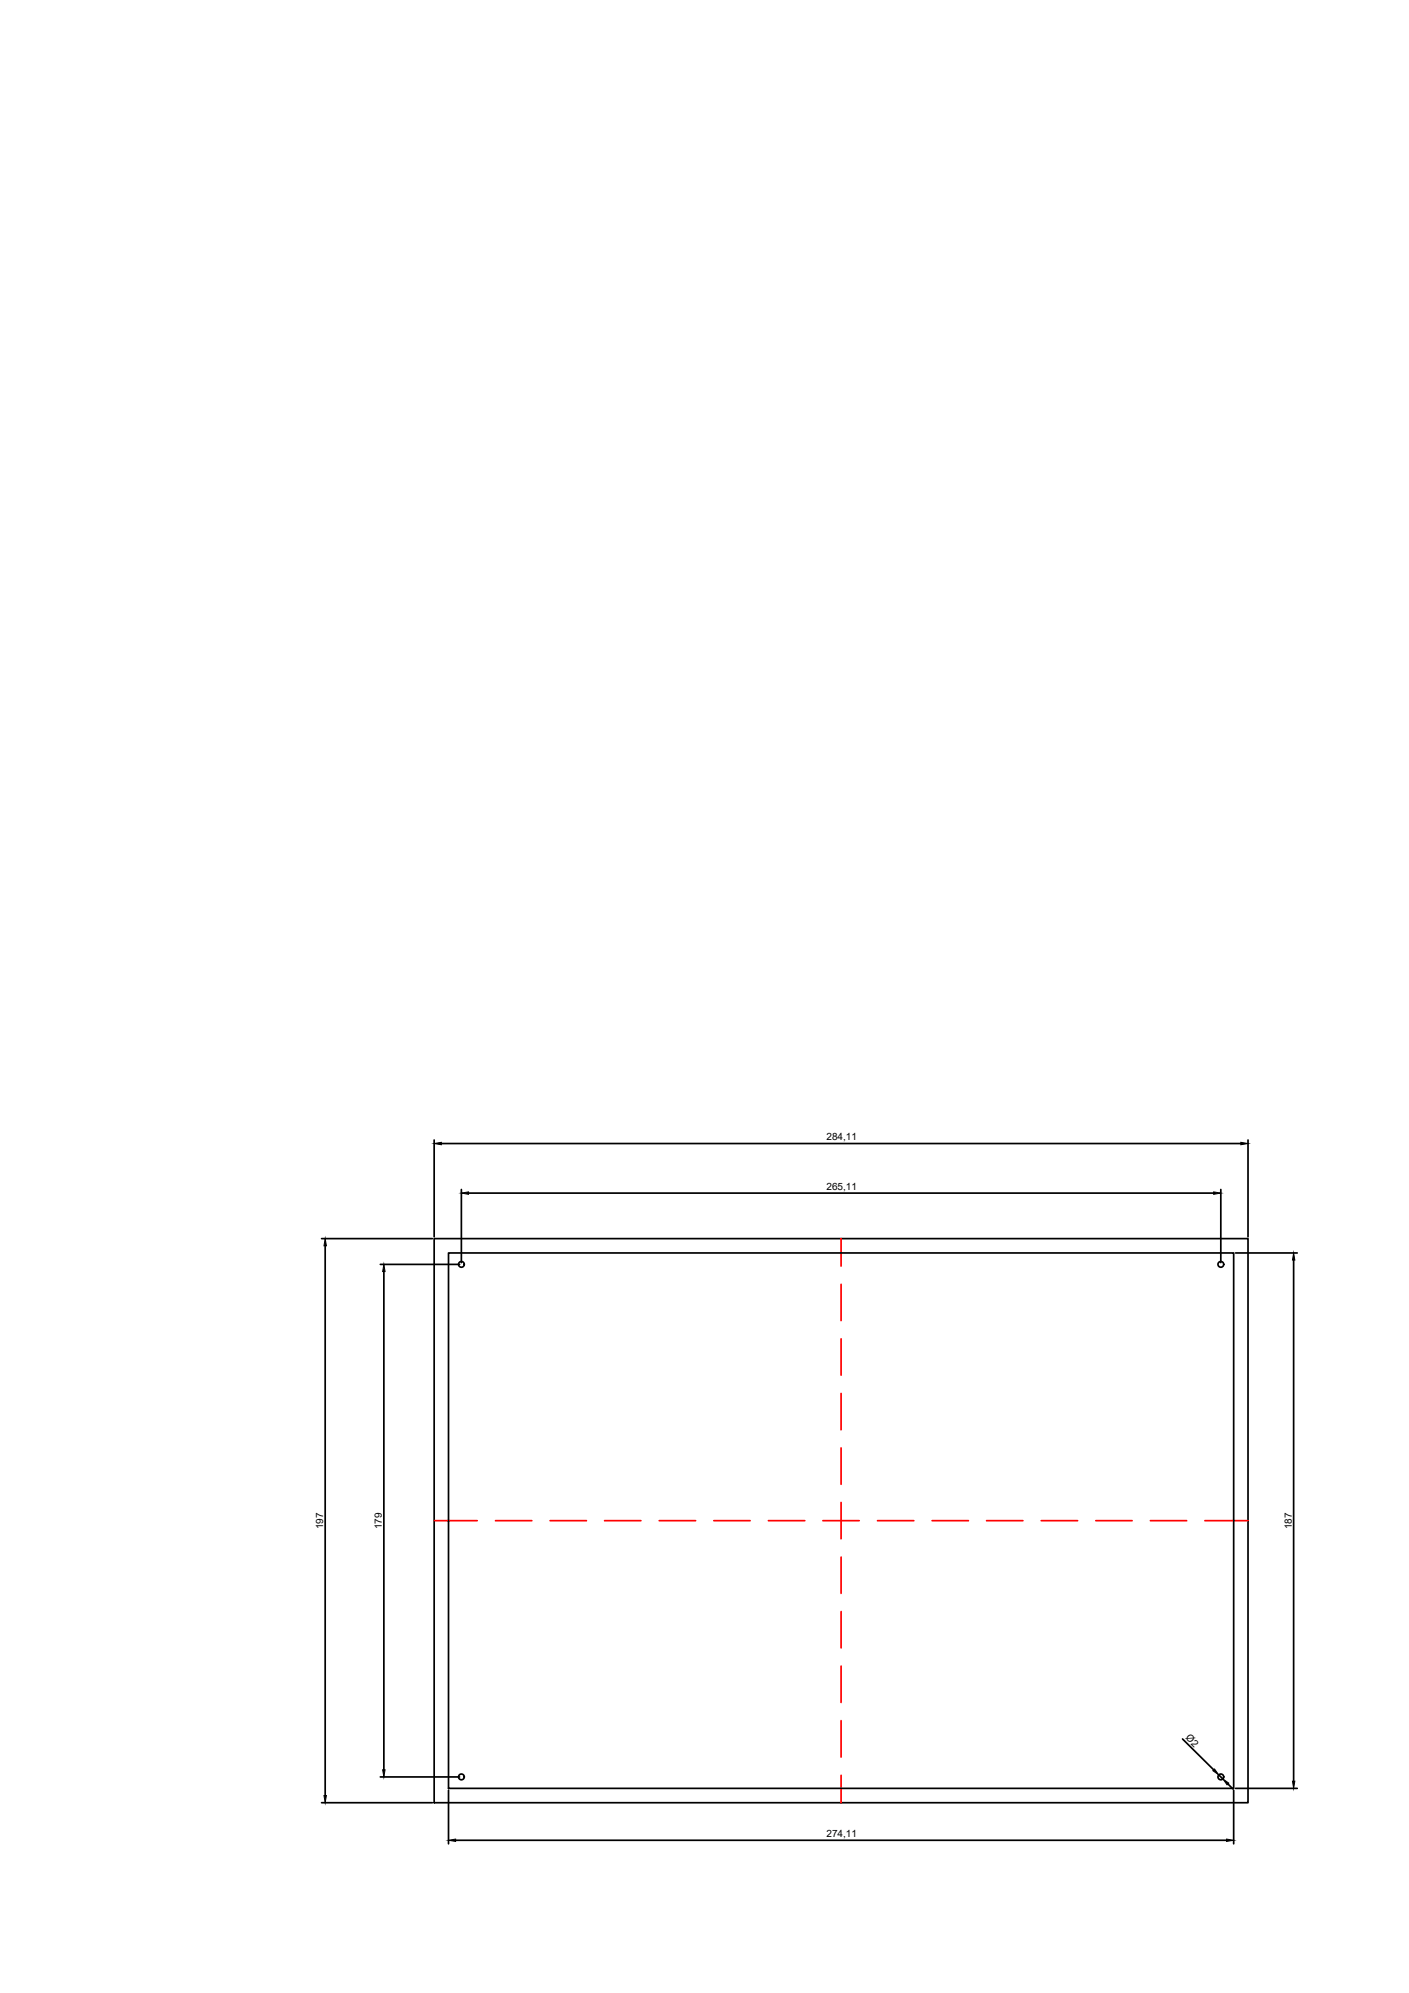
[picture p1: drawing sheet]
<svg xmlns="http://www.w3.org/2000/svg" width="210mm" height="297mm" viewBox="0 0 210 297" stroke-linecap="round" stroke-linejoin="round" font-family="sans-serif">
<!-- layer: 0 -->
<g fill="none" stroke="#000" stroke-width=".25">
<path d="M64.7 169.9v14.4M65.7 170.4h119.2M68.7 177.3v10.9M69.8 177.8h111M181.9 177.3v10.9M185.9 169.9v14.4M47.9 184.6h16.5M48.4 185.7v81.9M56.7 188.4h11.8M57.2 189.5v74.3M64.7 184.6h121.2v84.1h-121.2zM66.8 186.7h117v79.8h-117z"/>
<path d="M184.1 186.7h9.2M192.7 187.8v77.7M176.2 259.2l4.6 4.6M47.9 268.7h16.5M56.7 264.8h11.8M66.8 266.8v8M67.9 274.3h114.8M181.6 264.5l.6 .6M182.9 265.9l.8 .7M183.8 266.8v8M184.1 266.5h9.2"/>
<circle cx="68.7" cy="188.4" r=".43"/>
<circle cx="181.9" cy="188.4" r=".43"/>
<circle cx="68.7" cy="264.8" r=".43"/>
<circle cx="181.9" cy="264.8" r=".43"/>
</g>
<g fill="none" stroke="#f00" stroke-width=".25">
<path d="M125.3 184.6v4.1M125.3 191.4v5.4M125.3 199.5v5.5M125.3 207.7v5.4M125.3 215.8v5.4M64.7 226.6h6.4M73.8 226.6h5.4M81.9 226.6h5.5M90.1 226.6h5.4M98.2 226.6h5.4M106.3 226.6h5.5M114.5 226.6h5.4"/>
<path d="M122.6 226.6h5.4M125.3 223.9v5.5M125.3 232.1v5.4M130.7 226.6h5.4M138.8 226.6h5.5M147 226.6h5.4M155.1 226.6h5.4M163.2 226.6h5.5M171.4 226.6h5.4M179.5 226.6h6.4M125.3 240.2v5.4M125.3 248.3v5.4"/>
<path d="M125.3 256.4v5.5M125.3 264.6v4.1"/>
</g>
<!-- layer: 0 -->
<g fill="#000" stroke="#000" stroke-width=".15">
<path d="M64.7 170.4l1-.1v.3zM68.7 177.8l1.1-.2v.4zM180.8 177.6l1.1 .2-1.1 .2zM184.9 170.3l1 .1-1 .2zM48.4 184.6l.2 1.1h-.3zM57.2 188.4l.2 1.1h-.4zM192.7 186.7l.2 1.1h-.4zM48.3 267.6h.3l-.2 1.1zM57 263.8h.4l-.2 1zM66.8 274.3l1.1-.2v.3zM180.7 263.9l.2-.2 .7 .8zM182.7 274.1l1.1 .2-1.1 .1z"/>
<path d="M182.2 265.1l.9 .7-.3 .2zM192.5 265.5h.4l-.2 1z"/>
</g>
<g font-size="1.5">
<text x="123.1" y="170">284,11</text>
<text x="123.1" y="177.3">265,11</text>
<text x="48.2" y="227.9" transform="rotate(-90 48.2 227.9)">197</text>
<text x="56.9" y="227.9" transform="rotate(-90 56.9 227.9)">179</text>
<text x="192.4" y="227.9" transform="rotate(-90 192.4 227.9)">187</text>
<text x="176.5" y="259.1" transform="rotate(45 176.5 259.1)">Ø2</text>
<text x="123.1" y="273.8">274,11</text>
</g>
</svg>
